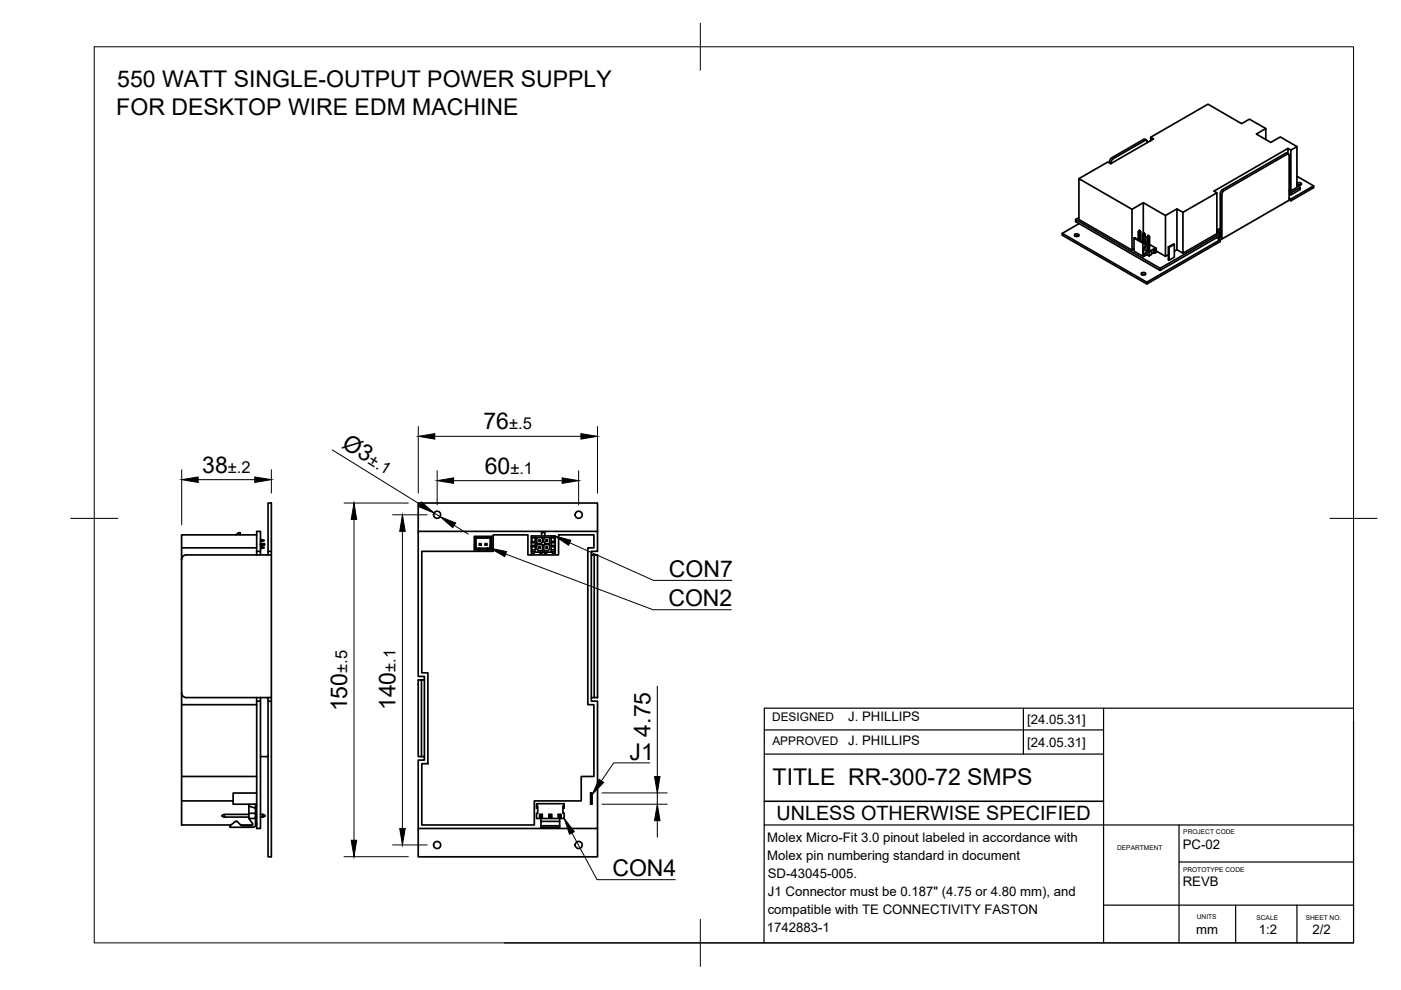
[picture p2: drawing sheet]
<svg xmlns="http://www.w3.org/2000/svg" width="297mm" height="210mm" viewBox="0 0 297 210" stroke-linecap="round" stroke-linejoin="round" font-family="sans-serif">
<!-- layer: Visible -->
<g fill="none" stroke="#000" stroke-width=".36">
<path d="M235.2 34.3v.3M243.1 29.7l-.7-.1-6.7 3.9-.3 .3-.2 .5M243.2 30.2v-.4h-.4l-6.8 3.8-.3 .4-.1 .7M244 29.8v-.7l.6 .4-9.1 5.2-.6-.4-6.2 3.6M244 29.1l12.1-7 7.1 4.1 1.7-.9 3.5 2v2.3M268.4 27.3l-2 1.1 3 1.8 2-1.2 3.6 2.1v8.6l-1.3 .8v-8.7l1.3-.7M272.5 32.5l-13.3 7.7M272.5 32.5h.4l.3 .2M273.1 31.5l-15.7 9 .6 .4v8.6l-7.2 4.2v-8.7l7.2-4.1M273.7 31.8l-.6-.3v1.1M275 39.3l.7 .4v.5l-2 1.1M275 37.4l3.5 2"/>
<path d="M275 38.9l.5-.2 .4 .3-.4 .3-.5-.2M275.1 39.2h.7M275.7 39.7l-2 1.2M225.2 49.5l17.9 10.3v.4M227.9 50.1h.8M227.9 49.7l.5-.1 .4 .3-.6 .2-.4-.2zM228.7 46.1l-.7 .4M228.8 47.4l-3.6 2.1v.4l17.9 10.3 15.6-9v-.4l-.6-.3 .3-.2M240 44.4l-11.3-6.5v8.6l11.3 6.5M240.4 50.5l1.9 1.1M240.6 53.3l1.8 1.1M241.3 49.2v1.6"/>
<path d="M241.5 48.9h.1M241.6 51v-1.7l.3-.1v1.9M241.7 48.9h-.2l-.2 .3 .3 .1 .1-.4 .2 .3M242.1 58.2h.7M242.1 57.8h.5l.3 .3-.6 .2-.3-.2zM242.1 51.2v.1M242.3 51.1l-.2 .2M242.3 49.7l.2 .1 .1-.4 .2 .3M242.3 54.1l.1 .3M242.4 43l-2.4 1.4v8.6l.4-.2M242.4 49.4h.2M242.5 52.8l1.1 .7"/>
<path d="M242.5 51.5l-1.9-1.1-.2 .1v2.6l.2 .2M242.5 53.9l.1 .1 .6-.8v.8M242.5 49.5l-.2 .2v1.6M242.8 52.2v.3l-.3 .2M242.8 51.3l.4 .2M242.8 49.7l-.3 .1v1.7M242.8 49.7v2.1M242.9 51.8l-.4-.3-.2 .1v2.6M242.9 51.8v.1M242.9 51.9v.1M242.9 51.9l-.1 .2a2.1 2.1 0 0 0-.3 1.8M243.2 50.2l.3 .2 .1-.5 .1 .3"/>
<path d="M243.4 49.9h.2M243.5 50l-.3 .2v2.9l.3 .1 .2-.1v-2.9l-.2 .2v2.8M243.6 53.5l.6-.3v.7l-.6 .3zM243.6 54.2l-.4-.2-.8 .4M243.7 51.8l1.4 .8M244.5 53.6l-.3 .2M244.8 52.7l-.8 .4 .2 .1M244.8 53.6l.1 .1M244.9 52.8l.2-.2v.9l-.4 .2zM244.9 52.8l-.1-.1-.3 .9 .2 .1M245.1 53.3h.1M245.1 53.2l2 1.1"/>
<path d="M247.1 45.7l-4.7-2.7v6.5M247.9 52.4l1.1-.6v2.7l-1.1 .7zM247.9 52.4h-.2v2.7l.2 .1M249 51.8l-.2-.1-1.1 .7M249.5 44.3l-2.4 1.4v8.6l.6-.3M249.5 53l-.5 .3M250.8 45l-1.3-.7v8.7l1.3 .7M258.7 49.5l-12.7 7.4v.4l-18-10.3v-.5l18 10.4M258.7 50.8l-15.6 9M258.7 48.8l-.6 .4 .6 .3v.5l-12.7 7.3M258.7 49.2l-.2 .2M258.7 48.4l-.7 .4"/>
<path d="M259.1 41.2v9.3M259.1 41.2l.1-.5 .3-.3 13.6-7.8 .2 .4v9.2M259.1 50.4l-.3 .4-.4-.1M259.2 40.2l-.3 .4-.2 .4v9.3h-.3v.4M273.2 42.5l-14.3 8.3M273.3 42l.4 .2v.4M273.3 40.7l.4 .2v.4l-.4-.2M273.3 40.3l.4 .2M273.3 42.2l-.1 .3M273.7 42.2l4.8-2.8v.4l-4.8 2.8-.4-.2M38.5 116.2v33.2h15.9M39.5 117.7h18"/>
<path d="M39.5 117.6a1.01 1.01 0 0 0-1 1M50.9 113.2v-.3h-.3l-.6 .5M50.9 113.2l.1 .2M54.4 116.9h.8v.8M54.4 116.9v-4.2h.8v4.2M54.4 113.4h-15.9v2.8h15.9M54.4 116.9v.8M55.2 115.4v.1M55.2 115.3h.2l-.1 .1M55.2 114.3l.8 .2-.4 .3-.4-.1M55.2 116h.8l-.8 .3M55.3 115.5l.1 .1h-.2"/>
<path d="M55.4 115.3h.6v.3h-.6zM56 115.3h.1v.2l-.1 .1M56.8 116.9v-10.2h.7v11M57.5 117.7v30.2h-18a1.01 1.01 0 0 1-1-1M57.5 116.9h-.7v.8M88.7 112.7v-6h38v6M88.7 112.7h38v4.2h-1.3v31.8h1.3v27h-38v-14.5h1.3v-17.8h-1.3zM89.4 116.9h15.2v-3.5h7.3v4.3h6.5v-4.3h7.5v2.8h-1.3v33.2h1.3v15.2h-2.7v5.2h-9.9v5.1h-23.9v-13h1.3v-19.2h-1.3zM100.6 116h.2v.4h.7v.2h-.9zM100.6 115.5v.5M100.8 113.9v1.6h-.2v-1.8h3.7v1.8h-.4v-1.4M100.8 115.5h.1"/>
<path d="M100.9 116.2h2.4M100.9 114.1v1.9h-.1M100.9 116v.2M100.9 116.2l-.1 .2M101.5 116.6h.1M101.5 116.3v.1M101.5 116.3l.1 .3M101.6 116.6h1.8M101.6 115.3h.4v.3h-.4zM101.6 115.3h.1M101.7 115.3h.2v.2h-.2zM101.7 115.5l-.1 .1"/>
<path d="M101.9 115.5l.1 .1M102 115.3h-.1M102.9 115.3h.3v.3h-.3zM102.9 115.3h.1M102.9 115.3h.2v.2h-.2zM102.9 115.5v.1M103.1 115.5l.1 .1M103.2 115.3h-.1M103.3 116.2h.6M103.3 116.2v.4M103.3 116.2l.1 .1M103.4 116.3v.3"/>
<path d="M103.4 116.4h.7M103.9 115.5v.5M103.9 114.1l.2-.2v1.6M104.1 116v.4l-.2-.4h.4M104.1 113.9h-3.3l.1 .2h3M104.3 115.5v.5M104.3 116v.6h-.9M112.6 115.9h.9M112.6 116.8v.5h.6v-.2M112.6 115.9v.9l.6 .3M112.6 114.8v1.1M112.6 115.6h.9"/>
<path d="M112.6 115.1h.9M112.8 115.9v1M112.8 113.6v1.2M112.8 114.8h.7M112.8 116.6h.7M112.8 114h.7M113.2 117.1h3.7M113.5 113.6v3.5M113.8 115.5h1.3v1.2h-.9l-.4-.3zM113.8 114h1.3v.9l-.4 .3h-.9zM114.3 115.9h.3v.4h-.3zM114.3 114.4h.3v.4h-.3z"/>
<path d="M114.4 117.1v.2h.5v-.2M114.8 113.6v-.7h.7v.7M115.3 114h1.3v1.2h-1l-.3-.3zM115.3 115.5h1.3v.9l-.4 .3h-.9zM115.4 117.1v.2h.5v-.2M115.8 115.9h.3v.4h-.3zM115.8 114.4h.3v.4h-.3zM116.9 113.6h.7v.4h-.7zM116.9 116.6v.5l.7-.2v-.3M116.9 115.9h.7v.7M116.9 113.6h-4.3l.2 1.2M116.9 116.6h.7"/>
<path d="M116.9 115.6h.8M116.9 114v2.6M116.9 115.1h.8M117.6 114v.8h-.7M117.6 113.6h.1v1.2h-.1M117.6 115.9h.1M117.7 115.9v.9l-.1 .1M117.7 116.8v.5h-.6v-.2M117.7 114.8v1.1M125.4 117.7h.6M126 117.7h.7v30.2h-.7zM38.5 149.4v15.2h15.9"/>
<path d="M54.4 148.7h.8v27h-.8zM54.4 147.9v.8M55.2 147.9v.8M56.8 147.9v.8h.7M57.5 147.9v33.8h-.7v-33M88.7 144.2h.7v16.2h-.7zM89.4 144.2h.6M125.4 147.9h.6M38.5 164.6v5.2h10.9M38.5 169.8v5.1h10.5M47.6 172.7l-.5 .2v.2l.5 .1M49.8 174.2l-1.1 .9v.3h4.8l.7-.3"/>
<path d="M50.1 174.2h.1M50.1 174.1l-.2 .1M50.2 174.1l.2 .1M50.4 174.3l.9 .8h1.9M51 174.9h2.5M52.8 172.4h1.4v1.1h-1.4zM52.8 172.7h-5.2v.5h5.2M52.8 170.5v1.9M52.8 173.5l.7 1.1M53.5 174.6a.33 .33 0 0 1-.3 .5M53.8 170.5h.2M54.2 172.7h.2"/>
<path d="M54.2 171.4v1M54.2 173.5v1.6M54.2 173.2h.2M54.2 173.5h.2M54.3 174.9h.1M54.4 170.9h-.2v.5l-1.4-.5M54.4 168.1h-5v2.4h5M54.4 174.5l-.2 .6M55.2 160.4h1.6M55.2 172.7h.5M55.2 173.2h.5M55.7 172.7l.5 .2v.2l-.5 .1"/>
<path d="M55.7 172.7v.5M88.7 175.7v6h38v-6M89.4 160.4h.6M113.7 170.9v.5h.3M114.4 172.7v.5M114.6 173.1h.2M114.7 173.5v1.9h4v-1.9M114.7 175.1h4M114.7 174.2h4M114.8 172.9h-.2l-.2 .3h.6M115 172.7l-.2 .2 .2 .3M115 172.7h-.6l.2 .2"/>
<path d="M115 172.7v.5M116.4 173.2h.6v-.5l-.2 .2 .2 .3M116.4 172.7v.5l.4-.1M116.4 172.7l.2 .4M116.4 172.7h.6M116.6 172.9h.2M118.4 173.2h.5v-.5l-.2 .2 .2 .3M118.4 172.7v.5l.3-.1M118.4 172.7l.2 .4M118.4 172.7h.5M118.6 172.9h.1M119.6 170.9h-.2v1.5h.2v1.1h-5.9v-1.1h.3v-1.5h-.3v-.5h5.9v1h-.2"/>
<path d="M125.2 168.1h.3v2.4h-.3z"/>
<circle cx="92.7" cy="109.1" r=".75"/>
<circle cx="122.7" cy="109.1" r=".75"/>
<circle cx="92.7" cy="179.2" r=".75"/>
<circle cx="122.7" cy="179.2" r=".75"/>
</g>
<circle cx="242.5" cy="52.7" r=".18" fill="#000"/>
<!-- layer: BORDER -->
<path d="M20 9.9h267v190h-267zM148.5 4.9v10M15 109.9h10M282 109.9h10M148.5 194.9v10" fill="none" stroke="#000" stroke-width=".21"/>
<!-- layer: TITLEBLOCK -->
<g fill="none" stroke="#000" stroke-width=".25">
<path d="M162.1 154.8h71.9M162.1 159.9h71.9M217 150.1v9.8M234 150.1v49.8M287 152.9v47h-180M287 150.1h-124.9l-.1 49.8M162 169.9h72M162 174.9h125M234 169.9h-72h72M250 174.9v25M234 191.9h53M250 182.8h36.9"/>
<path d="M262 191.9v8M275 191.9v8"/>
</g>
<!-- layer: FD_Dimensions -->
<g fill="none" stroke="#000" stroke-width=".21">
<path d="M38.5 99.6v11.7M57.5 99.6v5M70.4 95.4l18.7 11.5M88.7 90.4v14.2M92.2 92.5h31M92.7 99.8v7.3M122.7 99.8v7.3M126.7 90.4v14.2M42 101.7h12M72.9 106.7h13.7M75.1 110.1v68.1M83.2 109.1h7.4"/>
<path d="M85.3 112.7v63M92 108.8l1.3 .8M96.2 101.9h23M96.3 111.4l3 1.8M139.4 145.5v19.1M83.2 179.1h7.4M127.6 170.5h13.9M127.6 168.1h13.9M139.4 168.1v2.4M139.4 174v3.5M72.9 181.6h13.7"/>
</g>
<g fill="#000" stroke="#000" stroke-width=".21">
<path d="M88.7 92.5l3.5-.6v1.2zM123.2 91.9l3.5 .6-3.5 .6zM38.5 101.7l3.5-.6v1.2zM54 101.1l3.5 .6-3.5 .6zM75.1 106.7l.5 3.4h-1.1zM85.3 109.1l.6 3.6h-1.1zM89.4 106.4l2.6 2.4-3.2-1.4zM92.7 101.9l3.5-.6v1.2zM93.3 109.6l3.3 1.3-.6 1zM119.2 101.3l3.5 .6-3.5 .6zM74.5 178.2h1.1l-.5 3.4zM84.8 175.7h1.1l-.6 3.4z"/>
<path d="M139.4 170.5l.5 3.5h-1.1zM138.8 164.6h1.1l-.5 3.5z"/>
</g>
<!-- layer: Leaders -->
<path d="M103.9 116.2l3.5 .7-.4 1.1zM117.6 113.6l3.4 .9-.5 1.1zM119.6 173.5l2.2 2.8-1 .6zM127 165.2l1 .7-2.5 2.6z" fill="#000" stroke="#000" stroke-width=".21"/>
<path d="M107.2 117.5l31.3 11.8h16.5M120.8 115.1l17.8 8h16.6M121.3 176.6l5.3 9.9h16.6M137.8 161.7h-7.7l-2.6 3.9" fill="none" stroke="#000" stroke-width=".21"/>
<g font-size="4.9">
<text x="24.8" y="18.5">550 WATT SINGLE-OUTPUT POWER SUPPLY</text>
<text x="24.7" y="24.3">FOR DESKTOP WIRE EDM MACHINE</text>
<text x="72.3" y="94.7" transform="rotate(32 72.3 94.7)">Ø3</text>
<text x="102.5" y="91.1">76</text>
<text x="42.9" y="100.2">38</text>
<text x="102.8" y="100.4">60</text>
<text x="141.8" y="122.4">CON7</text>
<text x="141.7" y="128.6">CON2</text>
<text x="73.6" y="150.8" transform="rotate(-90 73.6 150.8)">150</text>
<text x="83.9" y="150.6" transform="rotate(-90 83.9 150.6)">140</text>
<text x="133.5" y="161.1">J1</text>
<text x="137.9" y="156.2" transform="rotate(-90 137.9 156.2)">4.75</text>
<text x="163.8" y="166.3">TITLE RR-300-72 SMPS</text>
<text x="129.8" y="185.8">CON4</text>
</g>
<text font-size="4.2" x="164.6" y="173.9">UNLESS OTHERWISE SPECIFIED</text>
<g font-size="3.5">
<text x="107.9" y="91.1">±.5</text>
<text x="48.3" y="100.2">±.2</text>
<text x="77.8" y="98.2" transform="rotate(32 77.8 98.2)">±.1</text>
<text x="108.2" y="100.4">±.1</text>
<text x="73.6" y="142.7" transform="rotate(-90 73.6 142.7)">±.5</text>
<text x="83.9" y="142.4" transform="rotate(-90 83.9 142.4)">±.1</text>
</g>
<g font-size="2.8">
<text x="179.8" y="152.9">J. PHILLIPS</text>
<text x="217.8" y="153.5">[24.05.31]</text>
<text x="179.8" y="158">J. PHILLIPS</text>
<text x="217.8" y="158.4">[24.05.31]</text>
<text x="162.7" y="178.4">Molex Micro-Fit 3.0 pinout labeled in accordance with</text>
<text x="250.8" y="179.9">PC-02</text>
<text x="162.7" y="182.3">Molex pin numbering standard in document</text>
<text x="162.8" y="186.1">SD-43045-005.</text>
<text x="162.8" y="190">J1 Connector must be 0.187&quot; (4.75 or 4.80 mm), and</text>
<text x="250.8" y="187.9">REVB</text>
<text x="162.6" y="197.7">1742883-1</text>
<text x="162.8" y="193.9">compatible with TE CONNECTIVITY FASTON</text>
<text x="253.6" y="198">mm</text>
<text x="278.3" y="198">2/2</text>
<text x="266.9" y="198">1:2</text>
</g>
<g font-size="2.5">
<text x="163.7" y="153">DESIGNED</text>
<text x="163.8" y="157.9">APPROVED</text>
</g>
<g font-size="1.4">
<text x="250.9" y="176.9">PROJECT CODE</text>
<text x="236.9" y="180.2">DEPARTMENT</text>
<text x="250.8" y="184.8">PROTOTYPE CODE</text>
<text x="253.8" y="194.9">UNITS</text>
<text x="266.4" y="195">SCALE</text>
<text x="276.9" y="195">SHEET NO.</text>
</g>
</svg>
